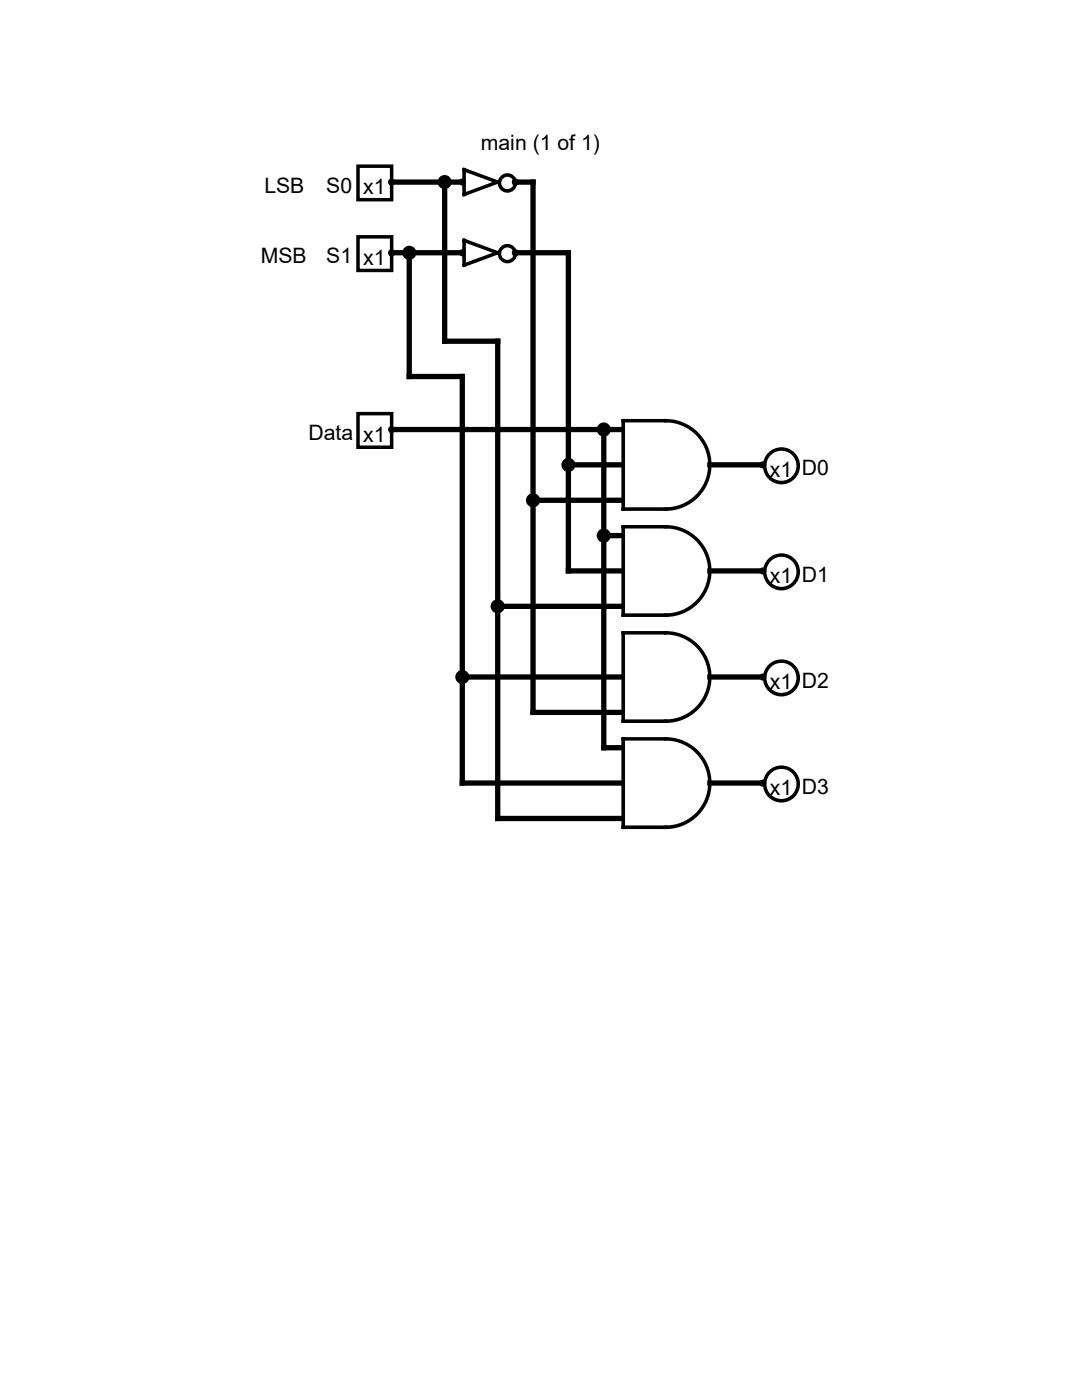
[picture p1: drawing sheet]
<svg xmlns="http://www.w3.org/2000/svg" width="216mm" height="279mm" viewBox="0 0 216 279" stroke-linecap="round" stroke-linejoin="round" font-family="sans-serif">
<g fill="none" stroke="#000" stroke-width="1.1">
<path d="M78.1 36.3h14.1M88.7 36.3v31.8h10.6v95.2h24.7M102.8 36.3h3.6v105.9h17.6M78.1 50.4h14.1M81.7 50.4v24.7h10.5v81.2h31.8M102.8 50.4h10.6v63.5h10.6M78.1 85.7h45.9M106.4 99.8h17.6M113.4 92.8h10.6M120.5 85.7v63.5h3.5M141.6 92.8h10.6M120.5 106.9h3.5"/>
<path d="M141.6 113.9h10.6M92.2 135.1h31.8M99.3 121h24.7M141.6 135.1h10.6M141.6 156.3h10.6"/>
</g>
<g fill="#000">
<path d="M92.2 33.5h.8v5.7h-.8zM92.2 38.6l7.3-2.7 .3 .7-7.4 2.7zM92.4 33.4l7.4 2.7-.3 .7-7.3-2.7zM92.2 47.6h.8v5.7h-.8zM92.2 52.7l7.3-2.7 .3 .7-7.4 2.7zM92.4 47.5l7.4 2.7-.3 .7-7.3-2.7zM124 83.6h.7v18.4h-.7zM124 83.6h9.2v.7h-9.2zM124 104.8h.7v18.3h-.7zM124 101.2h9.2v.8h-9.2zM124 104.8h9.2v.7h-9.2zM132.5 83.6a9.2 9.2 0 0 1 9.5 9.2 9.2 9.2 0 0 1-9.5 9.2v-.8a8.5 8.5 0 0 0 8.8-8.4 8.5 8.5 0 0 0-8.8-8.5z"/>
<path d="M124 125.9h.7v18.4h-.7zM124 122.4h9.2v.7h-9.2zM132.5 104.8a9.2 9.2 0 0 1 9.5 9.2 9.2 9.2 0 0 1-9.5 9.1v-.7a8.5 8.5 0 0 0 8.8-8.5 8.5 8.5 0 0 0-8.8-8.4zM124 125.9h9.2v.7h-9.2zM124 147.1h.7v18.4h-.7zM124 143.6h9.2v.7h-9.2zM132.5 125.9a9.2 9.2 0 0 1 9.5 9.2 9.2 9.2 0 0 1-9.5 9.2v-.7a8.5 8.5 0 0 0 8.8-8.5 8.5 8.5 0 0 0-8.8-8.5zM124 147.1h9.2v.7h-9.2zM124 164.7h9.2v.8h-9.2zM132.5 147.1a9.2 9.2 0 0 1 9.5 9.2 9.2 9.2 0 0 1-9.5 9.2v-.8a8.5 8.5 0 0 0 8.8-8.4 8.5 8.5 0 0 0-8.8-8.5z"/>
<path d="M100 36.5a1.25 1.25 0 0 1 2.5 0 1.25 1.25 0 0 1-2.5 0zM99.3 36.5a1.95 1.95 0 0 0 3.9 0 1.95 1.95 0 0 0-3.9 0z"/>
<path d="M100 50.6a1.25 1.25 0 0 1 2.5 0 1.25 1.25 0 0 1-2.5 0zM99.3 50.6a1.95 1.95 0 0 0 3.9 0 1.95 1.95 0 0 0-3.9 0z"/>
<path d="M152.9 93a3 3 0 0 1 6 0 3 3 0 0 1-6 0zM152.2 93a3.7 3.7 0 0 0 7.4 0 3.7 3.7 0 0 0-7.4 0z"/>
<path d="M152.9 114.1a3 3 0 0 1 6 0 3 3 0 0 1-6 0zM152.2 114.1a3.7 3.7 0 0 0 7.4 0 3.7 3.7 0 0 0-7.4 0z"/>
<path d="M152.9 135.3a3 3 0 0 1 6 0 3 3 0 0 1-6 0zM152.2 135.3a3.7 3.7 0 0 0 7.4 0 3.7 3.7 0 0 0-7.4 0z"/>
<path d="M152.9 156.5a3 3 0 0 1 6 0 3 3 0 0 1-6 0zM152.2 156.5a3.7 3.7 0 0 0 7.4 0 3.7 3.7 0 0 0-7.4 0z"/>
<circle cx="78.1" cy="36.3" r=".71"/>
<circle cx="88.7" cy="36.3" r="1.41"/>
<circle cx="92.3" cy="36.3" r=".71"/>
<circle cx="102.8" cy="36.3" r=".71"/>
<circle cx="78.1" cy="50.4" r=".71"/>
<circle cx="81.7" cy="50.5" r="1.41"/>
<circle cx="92.3" cy="50.5" r=".71"/>
<circle cx="102.8" cy="50.5" r=".71"/>
<circle cx="78.1" cy="85.7" r=".7"/>
<circle cx="106.4" cy="99.8" r="1.41"/>
<circle cx="113.4" cy="92.8" r="1.41"/>
<circle cx="120.5" cy="85.7" r="1.41"/>
<circle cx="152.2" cy="92.8" r=".71"/>
<circle cx="120.5" cy="106.9" r="1.41"/>
<circle cx="152.2" cy="113.9" r=".71"/>
<circle cx="92.3" cy="135.1" r="1.41"/>
<circle cx="99.3" cy="121" r="1.41"/>
<circle cx="152.2" cy="135.1" r=".71"/>
<circle cx="152.2" cy="156.3" r=".71"/>
</g>
<path d="M71.4 33.2h6.7v6.7h-6.7zM71.4 47.3h6.7v6.7h-6.7zM71.4 82.5h6.7v6.8h-6.7z" fill="none" stroke="#000" stroke-width=".7"/>
<g font-size="4.2">
<text x="95.9" y="30">main (1 of 1)</text>
<text x="52.7" y="38.5">LSB</text>
<text x="65.1" y="38.5">S0</text>
<text x="72.5" y="38.8">x1</text>
<text x="52" y="52.6">MSB</text>
<text x="65.1" y="52.6">S1</text>
<text x="72.5" y="52.9">x1</text>
<text x="61.6" y="87.8">Data</text>
<text x="72.5" y="88.2">x1</text>
<text x="153.6" y="95.2">x1 D0</text>
<text x="153.6" y="116.4">x1 D1</text>
<text x="153.6" y="137.6">x1 D2</text>
<text x="153.6" y="158.8">x1 D3</text>
</g>
</svg>
